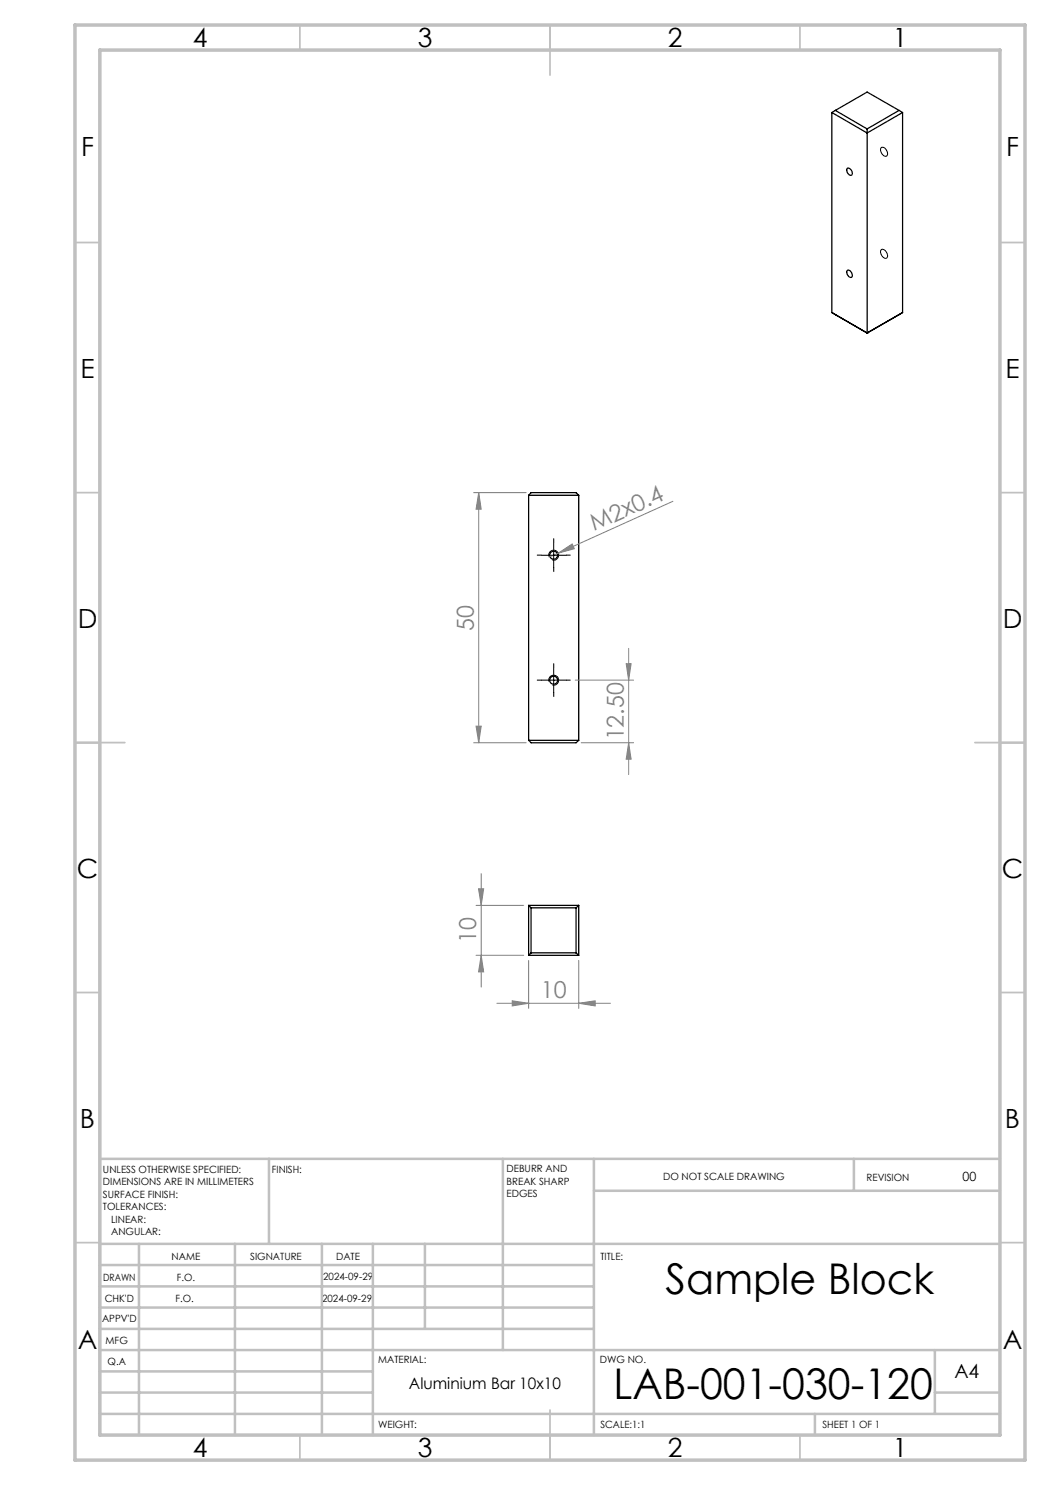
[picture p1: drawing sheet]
<svg xmlns="http://www.w3.org/2000/svg" width="210mm" height="297mm" viewBox="0 0 210 297" stroke-linecap="round" stroke-linejoin="round" font-family="sans-serif">
<g fill="none" stroke="#000" stroke-width=".25">
<path d="M166.4 22.5l7 4.1 7.1-4.1M166.4 22.5v40M167.1 22.1l6.3 3.7M167.1 22.1l-.7 .4M167.1 22.1l6.3-3.7 6.4 3.7M169.4 33.7a.85 .85 0 0 1 .9 .4 .85 .85 0 0 1-.1 1 1.01 1.01 0 0 1-.8-1.4zM173.4 25.8v40.8M179.8 22.1l-6.4 3.7M179.8 22.1l.7 .4M180.5 22.5v40M169.4 54.1a.87 .87 0 0 1 1 1.2 .48 .48 0 0 1-.5 .2 .48 .48 0 0 1-.4-.5l-.2-.6zM166.4 62.5l7 4.1"/>
<path d="M166.4 62.5l.7 .4M173.4 66.6h.1M180.5 62.5l-7.1 4.1M180.5 62.5l-.7 .4M105.7 99.1l.5-.6h9l.5 .6M105.7 99.1h10M105.7 99.1v49M115.7 99.1v49M105.7 148.1l.5 .5h9l.5-.5M105.7 148.1h10M105.7 181.1v10M105.7 181.1l.5 .5"/>
<path d="M105.7 191.1h10M105.7 181.1h10M106.2 181.6v9M106.2 190.6l-.5 .5M106.2 190.6h9M106.2 181.6h9M115.2 181.6v9M115.2 190.6l.5 .5M115.7 181.1v10M115.7 181.1l-.5 .5"/>
<circle cx="110.7" cy="111.1" r=".81"/>
<circle cx="110.7" cy="136" r=".81"/>
</g>
<g fill="none" stroke="#808080" stroke-width=".2">
<path d="M94.7 98.5h10.5M95.7 98.5v50.1M95.7 98.5l.5 3.3h-1zM111.7 110.6l2.7-1.8 .5 .9zM111.7 110.6l-1.9 .8M134.6 100.3l-22.9 10.3M115 136h11.7M125.2 132.7h1l-.5 3.3zM125.7 129.7v25.2M94.7 148.6h10.5M95.2 145.2h1l-.5 3.4zM116.2 148.6h10.5"/>
<path d="M125.7 148.6l.5 3.2h-1zM95.7 177.8h1l-.5 3.3zM96.2 174.7v22.7M95.2 191.1h9.5M95.2 181.1h9.5M96.2 191.1l.5 3.3h-1zM105.7 192.1v9.6M115.7 192.1v9.6M99.4 200.7h22.7M102.4 200.2l3.3 .5-3.3 .5zM115.7 200.7l3.3-.5v1z"/>
</g>
<path d="M176.2 29.6a1.06 1.06 0 0 1 1.3 1.3v.1a.61 .61 0 0 1-.7 .2 .61 .61 0 0 1-.4-.5l-.3-.6zM176.2 50a1 1 0 0 1 1.3 1l-.1 .5a.59 .59 0 0 1-.5 .2 .59 .59 0 0 1-.5-.5l-.3-.7zM108.2 111.1h5M109.7 111.3a1 1 0 0 1 .9-1.3 1 1 0 0 1 1.1 1.1 1 1 0 0 1-1.2 .9M110.7 108.5v5.1M108.2 136h5M109.7 136.3a1.01 1.01 0 0 1 .9-1.3 1.01 1.01 0 0 1 1.1 1.1 1.01 1.01 0 0 1-1.2 .9M110.7 133.6v4.9" fill="none" stroke="#000" stroke-width=".2"/>
<g fill="none" stroke="#c0c0c0" stroke-width=".35">
<path d="M60 5v5M110 5v10M160 5v5M15 48.5h5M200 48.5h5M15 98.5h5M200 98.5h5M15 148.5h10M195 148.5h10M15 198.5h5M200 198.5h5M15 248.5h5"/>
<path d="M200 248.5h5M60 287v5M110 282v10M160 287v5"/>
</g>
<g fill="none" stroke="#c0c0c0" stroke-width=".5">
<path d="M53.8 231.8v17M100.6 231.8v38.2M118.8 231.8v55.2M118.8 238.2h81.2M170.8 231.8v6.4M200 231.8h-180v55.2M20 248.8h180M20 257.3h98.8M20 253h98.8M27.8 248.8v38.2M47 248.8v38.2M64.4 248.8v38.2"/>
<path d="M74.6 248.8v38.2M85 248.8v17M20 265.8h98.8M20 261.5h98.8M20 278.5h54.6M20 274.3h54.6M20 270h180M187 278.5h13M187 270v12.8M20 282.8h180M163 282.8v4.2"/>
</g>
<path d="M15 5h190v287h-190zM20 10h180v277h-180z" fill="none" stroke="#c0c0c0" stroke-width=".7"/>
<path d="M108.2 111h-.8M110.7 108.5v-.8M110.7 113.5v.8M113.2 111h.8M108.2 136h-.8M110.7 133.5v-.8M110.7 138.5v.8M113.2 136h.8" fill="none" stroke="#000" stroke-width=".2" stroke-dasharray="15.2 1.3 1.3 1.3"/>
<g fill="#808080">
<path d="M111.7 110.6l2.7-1.8 .5 .9z"/>
<path d="M115.7 200.7l3.3-.5v1zM102.4 200.2l3.3 .5-3.3 .5z"/>
<path d="M125.7 148.6l.5 3.2h-1zM125.2 132.7h1l-.5 3.3zM96.2 191.1l.5 3.3h-1zM95.7 177.8h1l-.5 3.3z"/>
<path d="M95.7 98.5l.5 3.3h-1zM95.2 145.2h1l-.5 3.4z"/>
</g>
<g font-size="8.5">
<text x="133.1" y="258.8">Sample Block</text>
<text x="122.7" y="279.7">LAB-001-030-120</text>
</g>
<g font-size="5.3">
<text x="38.5" y="9.5">4</text>
<text x="83.5" y="9.5">3</text>
<text x="133.6" y="9.5">2</text>
<text x="178.6" y="9.5">1</text>
<text x="16.2" y="31.3">F</text>
<text x="201.2" y="31.3">F</text>
<text x="16.1" y="75.5">E</text>
<text x="201.1" y="75.5">E</text>
<text x="15.5" y="125.5">D</text>
<text x="200.5" y="125.5">D</text>
<text x="15.4" y="175.5">C</text>
<text x="200.4" y="175.5">C</text>
<text x="16" y="225.5">B</text>
<text x="201" y="225.5">B</text>
<text x="15.5" y="269.8">A</text>
<text x="200.5" y="269.8">A</text>
<text x="38.5" y="291.5">4</text>
<text x="83.5" y="291.5">3</text>
<text x="133.6" y="291.5">2</text>
<text x="178.6" y="291.5">1</text>
</g>
<g font-size="4.7" fill="#808080">
<text x="118.8" y="106.3" transform="rotate(-24 118.8 106.3)">M2x0.4</text>
<text x="94.7" y="126.1" transform="rotate(-90 94.7 126.1)">50</text>
<text x="124.7" y="148.1" transform="rotate(-90 124.7 148.1)">12.50</text>
<text x="95.2" y="188.6" transform="rotate(-90 95.2 188.6)">10</text>
<text x="108.2" y="199.6">10</text>
</g>
<text font-size="3.9" x="190.9" y="275.5">A4</text>
<text font-size="3.2" x="81.8" y="277.9">Aluminium Bar 10x10</text>
<text font-size="2.5" x="192.5" y="236.1">00</text>
<g font-size="2">
<text x="20.6" y="234.6">UNLESS OTHERWISE SPECIFIED:</text>
<text x="20.6" y="237.1">DIMENSIONS ARE IN MILLIMETERS</text>
<text x="20.6" y="239.6">SURFACE FINISH:</text>
<text x="54.4" y="234.6">FINISH:</text>
<text x="101.3" y="234.5">DEBURR AND</text>
<text x="101.3" y="237">BREAK SHARP</text>
<text x="101.3" y="239.5">EDGES</text>
<text x="132.6" y="236">DO NOT SCALE DRAWING</text>
<text x="173.3" y="236.2">REVISION</text>
<text x="20.6" y="242.1">TOLERANCES:</text>
<text x="22.2" y="244.6">LINEAR:</text>
<text x="22.2" y="247.1">ANGULAR:</text>
<text x="34.3" y="252">NAME</text>
<text x="50" y="251.9">SIGNATURE</text>
<text x="67.2" y="251.9">DATE</text>
<text x="120.1" y="251.9">TITLE:</text>
<text x="20.6" y="256.1">DRAWN</text>
<text x="35.3" y="256.1">F.O.</text>
<text x="64.6" y="255.9">2024-09-29</text>
<text x="20.9" y="260.3">CHK'D</text>
<text x="35.1" y="260.3">F.O.</text>
<text x="64.4" y="260.3">2024-09-29</text>
<text x="20.4" y="264.4">APPV'D</text>
<text x="21.1" y="268.8">MFG</text>
<text x="21.5" y="273">Q.A</text>
<text x="75.6" y="272.5">MATERIAL:</text>
<text x="120" y="272.5">DWG NO.</text>
<text x="75.6" y="285.5">WEIGHT:</text>
<text x="120.1" y="285.6">SCALE:1:1</text>
<text x="164.5" y="285.6">SHEET 1 OF 1</text>
</g>
</svg>
